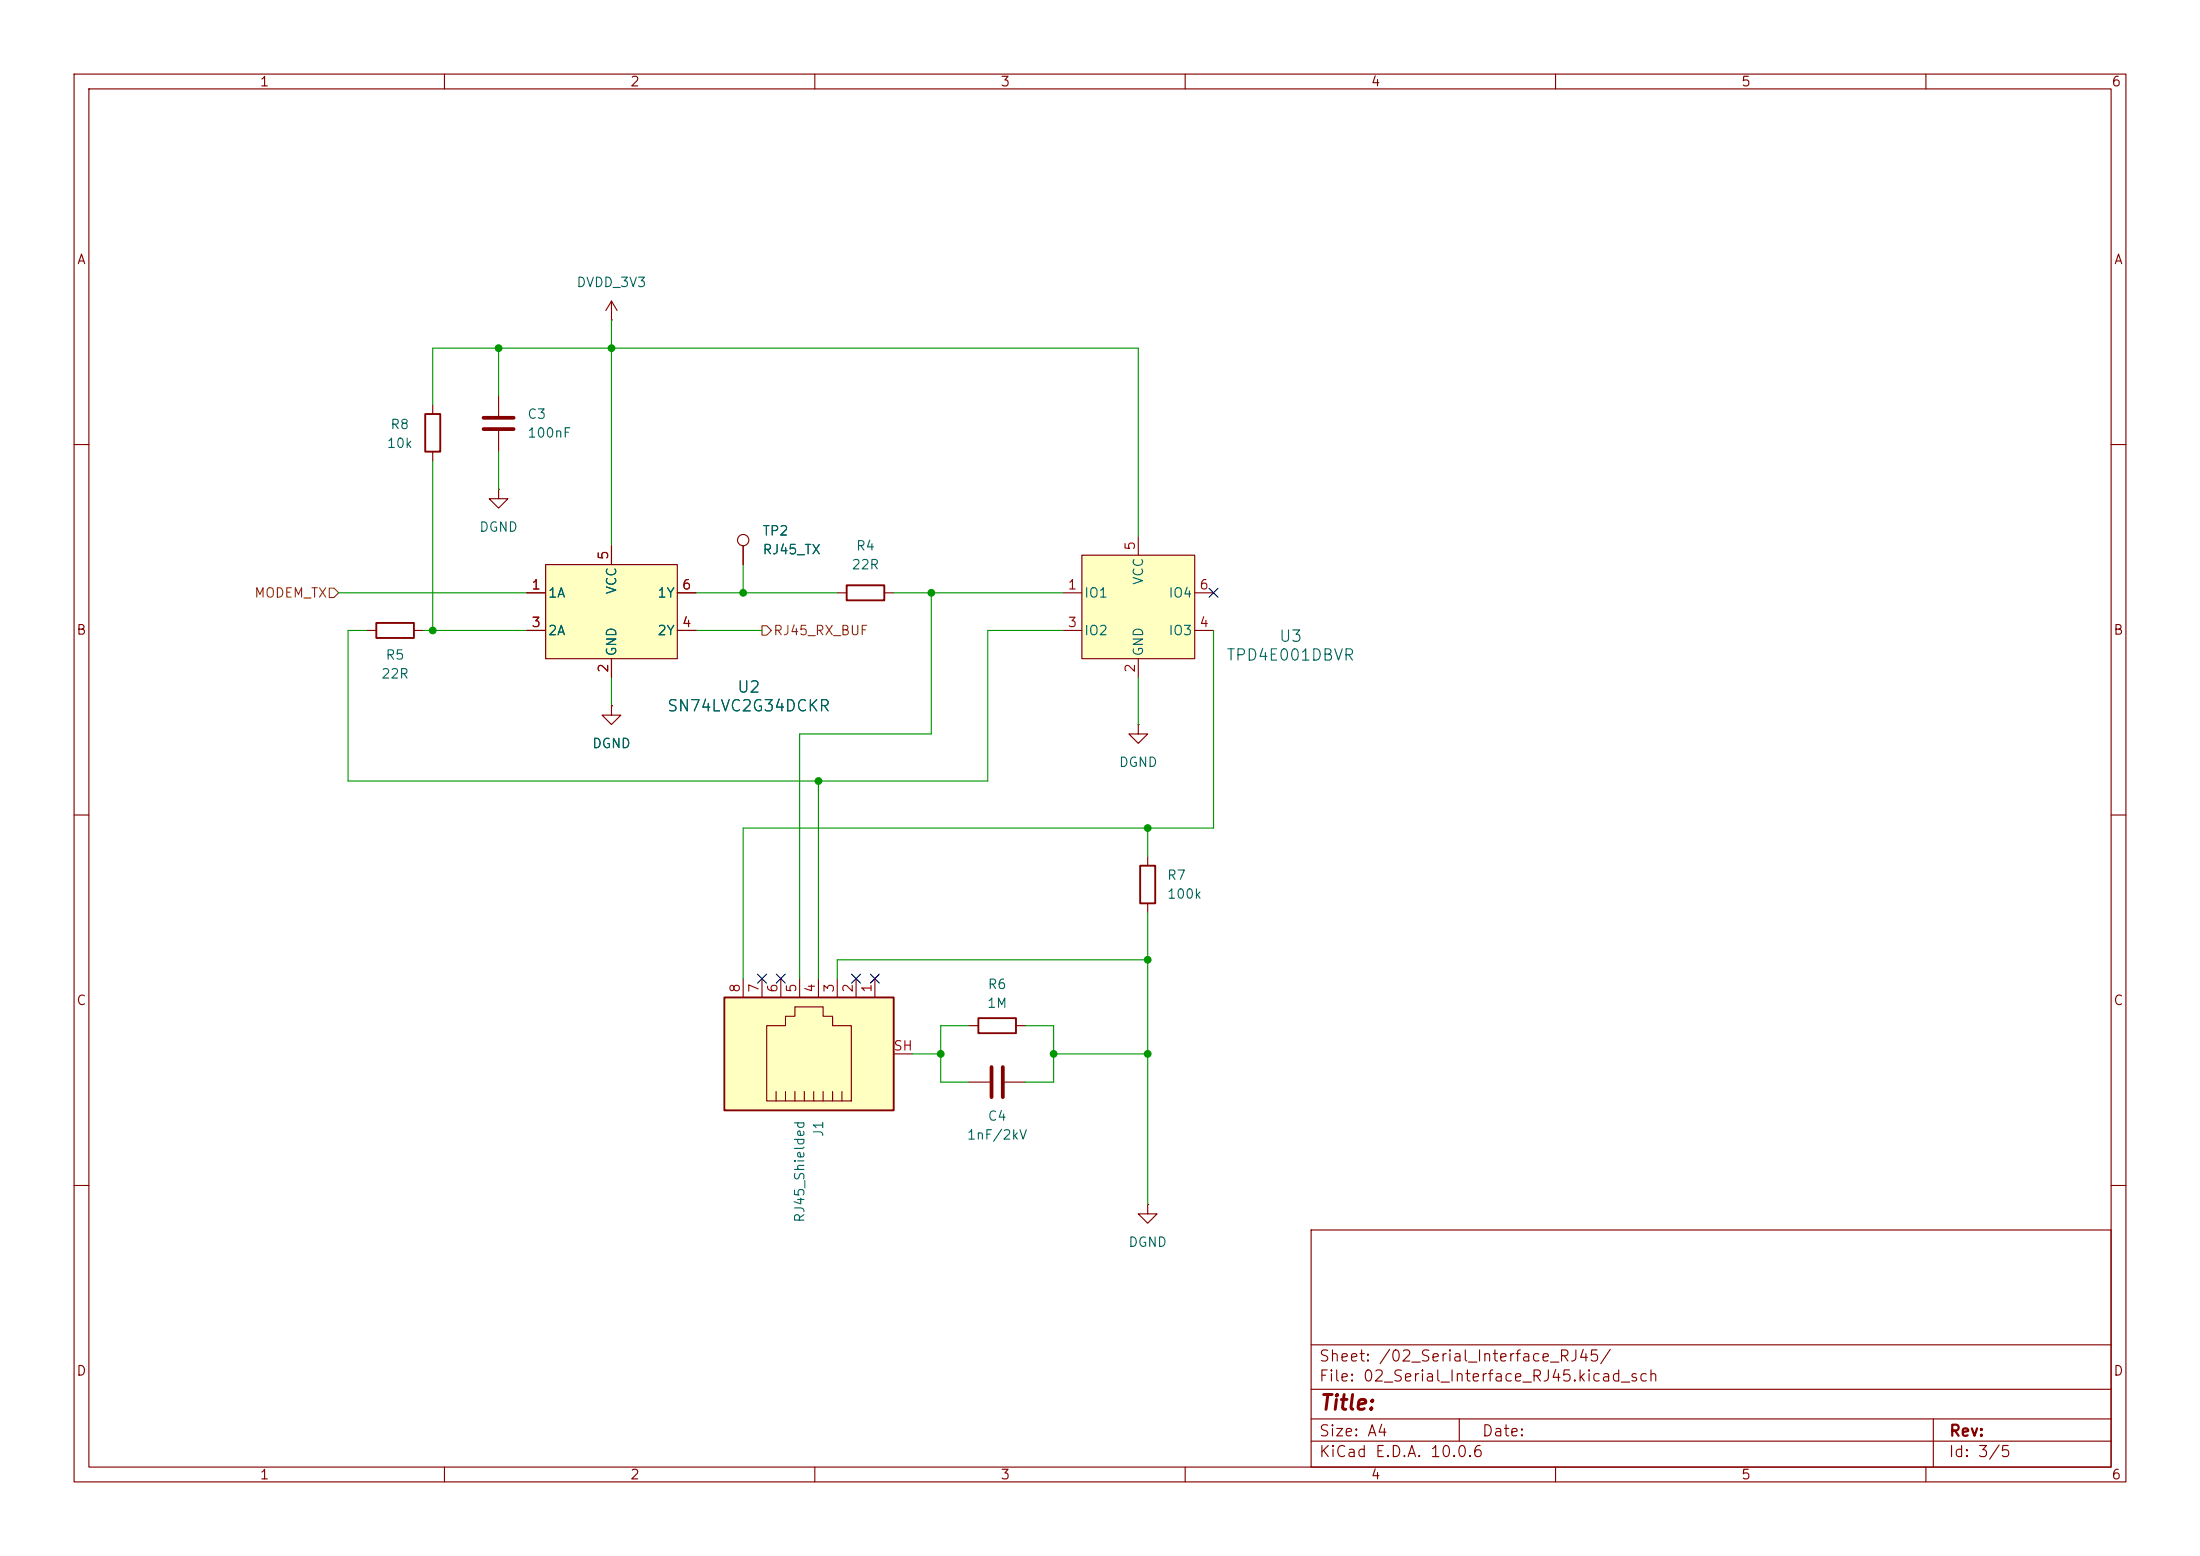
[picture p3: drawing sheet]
<svg xmlns="http://www.w3.org/2000/svg" width="297mm" height="210mm" viewBox="0 0 297 210" stroke-linecap="round" stroke-linejoin="round" font-family="sans-serif">
<g fill="none" stroke="#840000" stroke-width=".15">
<path d="M10 10h277v190h-277zM12 12h273v186h-273zM60 10v2M110 10v2M160 10v2M210 10v2M260 10v2M58.4 54.6v1.3M10 60h2M58.4 61v1.2M67.3 66v1.3h1.3l-1.3 1.3-1.3-1.3h1.3M67.3 66h.1"/>
<path d="M100.3 73.7v2.5M285 60h2M49.5 85.1h1.3M55.9 85.1h1.2M82.5 95.3v1.2h1.3l-1.3 1.3-1.2-1.3h1.2M82.5 95.3h.1M113 80h1.3M119.4 80h1.2M10 110h2M154.9 115.6v1.2M285 110h2M154.9 121.9v1.3"/>
<path d="M10 160h2M177 166h108v32h-108zM285 160h2M60 198v2M110 198v2M160 198v2M177 194.5h108M177 191.5h108M177 187.5h108M177 181.5h108M197 191.5v3M210 198v2"/>
<path d="M260 198v2M261 191.5v6.5"/>
<circle cx="100.3" cy="72.9" r=".76"/>
</g>
<path d="M57.4 55.9h2v5.1h-2zM114.3 79h5.1v2h-5.1zM50.8 84.1h5.1v2h-5.1zM153.9 116.8h2.1v5.1h-2.1z" fill="none" stroke="#840000" stroke-width=".25"/>
<path d="M146 74.9h15.3v14h-15.3z" fill="#ffffc2"/>
<path d="M146 74.9h15.3v14h-15.3zM153.7 72.4v2.5M143.5 80h2.5M143.5 85.1h2.5M153.7 97.8v1.3h1.2l-1.2 1.2-1.3-1.2h1.3M153.7 97.8h.1M153.7 88.9v2.5M161.3 80h2.5M161.3 85.1h2.5" fill="none" stroke="#840000" stroke-width=".15"/>
<path d="M73.7 76.2h17.7v12.7h-17.7z" fill="#ffffc2"/>
<g fill="none" stroke="#840000" stroke-width=".15">
<path d="M67.3 53.3v2.8M67.3 58.2v2.8M82.5 43.2h.1M82.5 40.6v2.6M82.5 40.6l-.7 1.3M82.5 40.6l.8 1.3M73.7 76.2h17.7v12.7h-17.7zM82.5 73.7v2.5M71.1 80h2.6M71.1 85.1h2.6M82.5 88.9v2.5M91.4 80h2.6"/>
<path d="M91.4 85.1h2.6"/>
</g>
<path d="M65.3 56.4h4M65.3 57.9h4" fill="none" stroke="#840000" stroke-width=".51"/>
<path d="M97.8 134.6h22.8v15.3h-22.8z" fill="#ffffc2"/>
<g fill="none" stroke="#840000" stroke-width=".15">
<path d="M82.5 73.7v2.5M100.3 73.7v2.5M71.1 80h2.6M71.1 85.1h2.6M82.5 95.3h.1M82.5 88.9v2.5M91.4 80h2.6M91.4 85.1h2.6M100.3 132.1v2.5M102.9 132.1v2.5M103.5 138.4h2.5v-1.2h1.3v-1.3h3.8v1.3h1.3v1.2h2.5v10.2h-11.4zM105.4 132.1v2.5"/>
<path d="M107.9 132.1v2.5M110.5 132.1v2.5M113 132.1v2.5M115.6 132.1v2.5M118.1 132.1v2.5M130.8 138.4h1.3M137.2 138.4h1.2M104.8 147.3v1.3M106 147.3v1.3M107.3 147.3v1.3M108.6 147.3v1.3M109.9 147.3v1.3"/>
<path d="M111.1 147.3v1.3M112.4 147.3v1.3M113.7 147.3v1.3M120.6 142.2h2.6M130.8 146.1h2.8M135.6 146.1h2.8M154.9 162.6v1.2h1.3l-1.3 1.3-1.2-1.3h1.2M154.9 162.6h.1"/>
</g>
<path d="M97.8 134.6h22.8v15.3h-22.8zM132.1 137.4h5.1v2h-5.1z" fill="none" stroke="#840000" stroke-width=".25"/>
<path d="M133.9 144v4.1M135.4 144v4.1" fill="none" stroke="#840000" stroke-width=".51"/>
<path d="M44.4 79.4h.7l.6 .6-.6 .6h-.7zM102.9 84.5h.6l.6 .6-.6 .6h-.6z" fill="none" stroke="#725600" stroke-width=".15"/>
<g fill="none" stroke="#009600" stroke-width=".15">
<path d="M58.4 54.6v-7.6h95.3v25.4M67.3 47v6.3M82.5 43.2v30.5M58.4 62.2v22.9M67.3 61v5M100.3 76.2v3.8M45.7 80h25.4M49.5 85.1h-2.5v20.3h86.3v-20.3h10.2M57.1 85.1h14M82.5 91.4v3.9M94 80h19M94 85.1h8.9"/>
<path d="M120.6 80h22.9M125.7 80v19.1h-17.8v33M153.7 91.4v6.4M163.8 85.1v26.7h-63.5v20.3M110.5 105.4v26.7M154.9 111.8v3.8M130.8 138.4h-3.8v7.7h3.8M138.4 138.4h3.8v7.7h-3.8M154.9 123.2v39.4M154.9 129.5h-41.9v2.6M123.2 142.2h3.8M142.2 142.2h12.7"/>
</g>
<path d="M163.2 79.4l1.2 1.2M164.4 79.4l-1.2 1.2M102.3 131.5l1.2 1.2M103.5 131.5l-1.2 1.2M104.8 131.5l1.2 1.2M106 131.5l-1.2 1.2M115 131.5l1.2 1.2M116.2 131.5l-1.2 1.2M117.5 131.5l1.2 1.2M118.7 131.5l-1.2 1.2" fill="none" stroke="#000084" stroke-width=".15"/>
<g fill="#009600" stroke="#009600" stroke-width=".14">
<circle cx="154.9" cy="111.8" r=".46"/>
<circle cx="154.9" cy="129.5" r=".46"/>
<circle cx="125.7" cy="80" r=".46"/>
<circle cx="110.5" cy="105.4" r=".46"/>
<circle cx="82.5" cy="47" r=".46"/>
<circle cx="100.3" cy="80" r=".46"/>
<circle cx="58.4" cy="85.1" r=".46"/>
<circle cx="67.3" cy="47" r=".46"/>
<circle cx="127" cy="142.2" r=".46"/>
<circle cx="154.9" cy="142.2" r=".46"/>
<circle cx="142.2" cy="142.2" r=".46"/>
</g>
<text font-size="2" fill="#840000" x="178" y="190.8">Title:</text>
<g font-size="1.5" fill="#006464">
<text x="165.5" y="89.5">TPD4E001DBVR</text>
<text x="172.6" y="87">U3</text>
<text x="99.4" y="93.9">U2</text>
<text x="89.9" y="96.4">SN74LVC2G34DCKR</text>
</g>
<g font-size="1.5" fill="#840000">
<text x="178" y="184.1">Sheet: /02_Serial_Interface_RJ45/</text>
<text x="178" y="186.8">File: 02_Serial_Interface_RJ45.kicad_sch</text>
<text x="178" y="197">KiCad E.D.A. 10.0.6</text>
<text x="178" y="194.2">Size: A4</text>
<text x="200" y="194.2">Date:</text>
<text x="263" y="197">Id: 3/5</text>
<text x="263" y="194.2">Rev:</text>
</g>
<g font-size="1.3" fill="#840000">
<text x="35" y="12">1</text>
<text x="85" y="12">2</text>
<text x="135" y="12">3</text>
<text x="185" y="12">4</text>
<text x="235" y="12">5</text>
<text x="285" y="12">6</text>
<text x="10.3" y="36">A</text>
<text x="285.3" y="36">A</text>
<text x="10.2" y="86">B</text>
<text x="285.2" y="86">B</text>
<text x="10.2" y="136">C</text>
<text x="285.2" y="136">C</text>
<text x="10.2" y="186">D</text>
<text x="285.2" y="186">D</text>
<text x="35" y="200">1</text>
<text x="85" y="200">2</text>
<text x="135" y="200">3</text>
<text x="185" y="200">4</text>
<text x="235" y="200">5</text>
<text x="285" y="200">6</text>
</g>
<g font-size="1.3" fill="#006464">
<text x="77.7" y="39.1">DVDD_3V3</text>
<text x="52.6" y="58.2">R8</text>
<text x="71.1" y="56.8">C3</text>
<text x="71.1" y="59.4">100nF</text>
<text x="52.1" y="60.8">10k</text>
<text x="64.6" y="72.1">DGND</text>
<text x="102.9" y="72.6">TP2</text>
<text x="102.9" y="75.1">RJ45_TX</text>
<text x="114.9" y="77.2">22R</text>
<text x="115.5" y="74.6">R4</text>
<text x="73.9" y="81">1A</text>
<text x="83.5" y="80.3" transform="rotate(-90 83.5 80.3)">VCC</text>
<text x="88.7" y="81">1Y</text>
<text x="146.3" y="81">IO1</text>
<text x="154.6" y="79" transform="rotate(-90 154.6 79)">VCC</text>
<text x="157.7" y="81">IO4</text>
<text x="52" y="89.4">R5</text>
<text x="73.9" y="86.1">2A</text>
<text x="83.5" y="88.7" transform="rotate(-90 83.5 88.7)">GND</text>
<text x="88.7" y="86.1">2Y</text>
<text x="146.3" y="86.1">IO2</text>
<text x="154.6" y="88.7" transform="rotate(-90 154.6 88.7)">GND</text>
<text x="157.7" y="86.1">IO3</text>
<text x="51.4" y="91.9">22R</text>
<text x="79.9" y="101.3">DGND</text>
<text x="151" y="103.8">DGND</text>
<text x="157.5" y="119.1">R7</text>
<text x="157.5" y="121.6">100k</text>
<text x="133.2" y="136.3">1M</text>
<text x="133.3" y="133.8">R6</text>
<text x="111.5" y="153.5" transform="rotate(-90 111.5 153.5)">J1</text>
<text x="130.4" y="154.1">1nF/2kV</text>
<text x="133.3" y="151.6">C4</text>
<text x="108.9" y="165.1" transform="rotate(-90 108.9 165.1)">RJ45_Shielded</text>
<text x="152.2" y="168.6">DGND</text>
</g>
<g font-size="1.3" fill="#a90000">
<text x="82.4" y="75.7" transform="rotate(-90 82.4 75.7)">5</text>
<text x="153.5" y="74.4" transform="rotate(-90 153.5 74.4)">5</text>
<text x="71.7" y="79.9">1</text>
<text x="92" y="79.9">6</text>
<text x="144" y="79.9">1</text>
<text x="161.8" y="79.9">6</text>
<text x="71.7" y="85">3</text>
<text x="92" y="85">4</text>
<text x="144" y="85">3</text>
<text x="161.8" y="85">4</text>
<text x="82.4" y="90.9" transform="rotate(-90 82.4 90.9)">2</text>
<text x="153.5" y="90.9" transform="rotate(-90 153.5 90.9)">2</text>
<text x="100.2" y="134.1" transform="rotate(-90 100.2 134.1)">8</text>
<text x="102.7" y="134.1" transform="rotate(-90 102.7 134.1)">7</text>
<text x="105.3" y="134.1" transform="rotate(-90 105.3 134.1)">6</text>
<text x="107.8" y="134.1" transform="rotate(-90 107.8 134.1)">5</text>
<text x="110.4" y="134.1" transform="rotate(-90 110.4 134.1)">4</text>
<text x="112.9" y="134.1" transform="rotate(-90 112.9 134.1)">3</text>
<text x="115.4" y="134.1" transform="rotate(-90 115.4 134.1)">2</text>
<text x="118" y="134.1" transform="rotate(-90 118 134.1)">1</text>
<text x="120.5" y="142.1">SH</text>
</g>
<g font-size="1.3" fill="#725600">
<text x="34.2" y="81">MODEM_TX</text>
<text x="104.3" y="86.1">RJ45_RX_BUF</text>
</g>
</svg>
